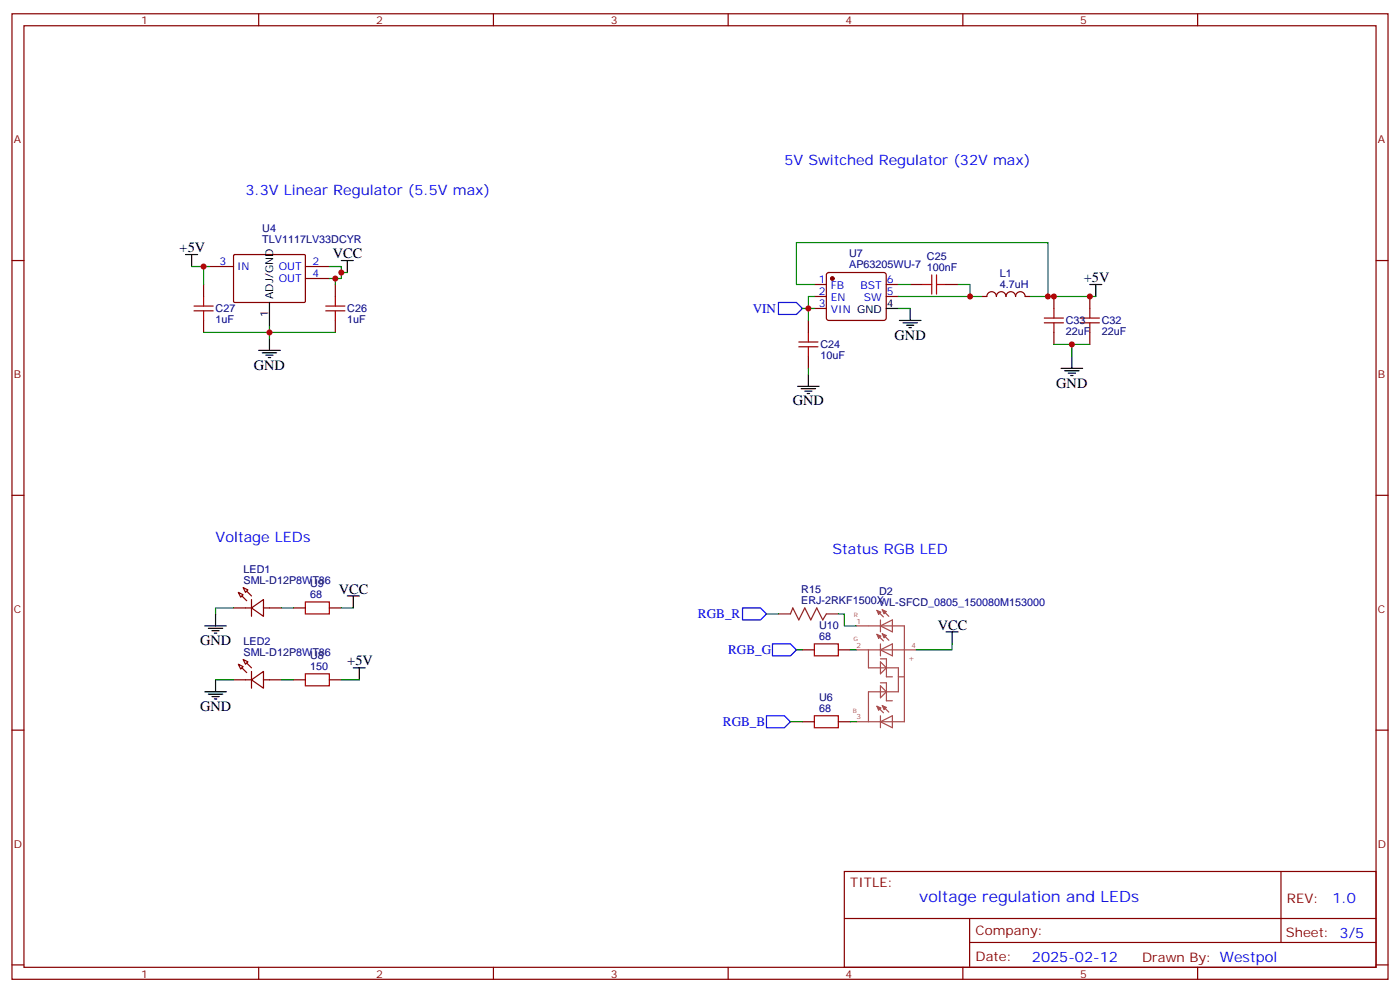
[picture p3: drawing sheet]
<svg xmlns="http://www.w3.org/2000/svg" width="412mm" height="292mm" viewBox="0 0 412 292" stroke-linecap="round" stroke-linejoin="round" font-family="sans-serif">
<g fill="none" stroke="#870000" stroke-width=".35">
<path d="M3.5 4.1h405.4v284.3h-405.4zM7.1 7.6h398.2v277.3h-398.2zM76.2 4.1v3.5M145.3 4.1v3.5M214.5 4.1v3.5M283.6 4.1v3.5M352.8 4.1v3.5M3.5 76.7h3.6M61.7 78.5h7.1M68.8 75.1l.3-.1h20.7l.2 .3-.1 13.6-.3 .2-20.6-.1-.2-.3zM90 78.5h7M405.3 76.7h3.6"/>
<path d="M60 83.8v3.5M60 94.4v3.5M90 82h7M98.8 83.8v3.5M98.8 94.4v3.5M238.1 94.4v3.5M239.9 83.8h3.5M239.9 87.3h3.5M239.9 90.8h3.5M243.7 80.5l.4-.2h16.2l.5 .2 .3 .5v12.7l-.3 .5-.5 .2h-16.2l-.5-.3-.2-.4v-12.7zM261.1 83.8h3.5M261.1 87.3h3.5"/>
<path d="M268.1 83.8h3.5M278.7 83.8h3.5M289.3 87.3h1.4a1.41 1.41 0 0 1 1.4-1.4 1.41 1.41 0 0 1 1.4 1.4 1.41 1.41 0 0 1 1.4-1.4 1.41 1.41 0 0 1 1.4 1.4 1.41 1.41 0 0 1 1.4-1.4 1.41 1.41 0 0 1 1.5 1.4 1.41 1.41 0 0 1 1.4-1.4 1.41 1.41 0 0 1 1.4 1.4h1.4M310.4 87.3v3.5M310.4 97.9v3.5M321 87.3v3.5M321 97.9v3.5M238.1 105v3.5M3.5 145.9h3.6M405.3 145.9h3.6M68.8 179h5.3M70.2 174.4l1.4 .8-.7 .7z"/>
<path d="M71.6 173l1.4 .7-.7 .7zM74.1 179l3.5-2.4v4.9zM74.1 176.6v4.9M77.6 179h5.3M86.4 179h3.6M97 179h3.5M70.2 195.6l1.4 .7-.7 .7zM71.6 194.2l1.4 .7-.7 .7zM74.1 197.7v5M236.4 191.4h3.5M246.9 191.4h3.6M3.5 215h3.6"/>
<path d="M68.8 200.2h5.3M74.1 200.2l3.5-2.5v5zM77.6 200.2h5.3M86.4 200.2h3.6M97 200.2h3.5M236.4 212.5h3.5M246.9 212.5h3.6M405.3 215h3.6M248.7 256.6h156.6v28.3h-156.6zM377.3 256.7v20.8M248.7 270.5h156.5M285.6 277.5h119.6"/>
<path d="M285.6 270.5v14.1M3.5 284.2h3.6M76.2 284.9v3.5M145.3 284.9v3.5M214.5 284.9v3.5M283.6 284.9v3.5M352.8 284.9v3.5M405.3 284.2h3.6"/>
</g>
<g fill="#870000" stroke="#870000" stroke-width=".35">
<path d="M71.3 175.5l1.4 1.4z"/>
<path d="M72.7 174.1l1.4 1.4z"/>
<path d="M71.3 196.7l1.4 1.4z"/>
<path d="M72.7 195.3l1.4 1.4z"/>
<circle cx="245.2" cy="82" r=".53"/>
</g>
<g fill="none" stroke="#000" stroke-width=".35">
<path d="M54.7 75h3.5M56.4 75v3.5M100.5 76.7h3.6M102.3 76.7v3.6M79.4 89.1v7M79.4 99.7v3.5M261.1 90.8h3.5M264.9 94.4h6.4M266 95.1h4.2M267.1 95.8h2.1M267.8 96.5h.7M268.1 90.8v3.6"/>
<path d="M321 83.8h3.6M322.8 83.8v3.5M76.2 103.2h6.3M77.3 103.9h4.2M78.3 104.6h2.1M79 105.3h.7M234.9 113.8h6.4M236 114.5h4.2M237.1 115.2h2.1M237.8 115.9h.7M238.1 110.2v3.6M312.6 108.5h6.3"/>
<path d="M313.6 109.2h4.3M314.7 109.9h2.1M315.4 110.6h.7M315.7 105v3.5M102.3 175.5h3.5M104.1 175.5v3.5M60.3 184.3h6.4M61.4 185h4.2M62.4 185.7h2.2M63.1 186.4h.8M63.5 180.8v3.5M104.1 196.7h3.5"/>
<path d="M105.8 196.7v3.5M278.7 186.1h3.5M280.5 186.1v3.5M60.3 203.7h6.4M61.4 204.4h4.2M62.4 205.1h2.2M63.1 205.8h.8M63.5 200.2v3.5"/>
</g>
<path d="M229.3 89.1h5.3l1.8 1.7-1.8 1.8h-5.3zM218.7 179h5.3l1.8 1.8-1.8 1.8h-5.3zM227.5 189.6h5.3l1.8 1.8-1.8 1.7h-5.3zM225.8 210.8h5.3l1.7 1.7-1.7 1.8h-5.3z" fill="none" stroke="#00f" stroke-width=".35"/>
<g fill="none" stroke="#008700" stroke-width=".35">
<path d="M56.4 78.5h5.3M60 78.5v5.3M97 78.5h3.5v1.8h1.8M60 97.9h38.8M79.4 96.1v3.6M98.8 82v1.8M100.5 80.3v1.7h-3.5M236.4 90.8h3.5M239.9 87.3h-1.8v7.1M239.9 83.8h-5.3v-12.4h74.1v15.9h-5.3M264.6 90.8h3.5M264.6 87.3h24.7"/>
<path d="M264.6 83.8h3.5M282.2 83.8h3.6v3.5M308.7 87.3h14.1M238.1 108.5v1.7M310.4 101.4h5.3M321 101.4h-5.3v3.6M68.8 179h-5.3v1.8M82.9 179h3.5M100.5 179h3.6M225.8 180.8h3.5M234.6 191.4h1.8M246.9 180.8h1.8v3.5h3.5"/>
<path d="M250.5 191.4h1.7M280.5 189.6v1.8h-10.6M63.5 200.2h5.3M82.9 200.2h3.5M100.5 200.2h5.3M232.8 212.5h3.6M250.5 212.5h1.7"/>
</g>
<g fill="none" stroke="#a10000" stroke-width=".35">
<path d="M57.1 91.5h5.7M57.1 90.1h5.7M60 87.3v2.8M60 91.5v2.9M96 91.5h5.6M96 90.1h5.6M98.8 87.3v2.8M98.8 91.5v2.9M238.1 97.9v2.8M271.6 83.8h2.9M274.5 81v5.6M275.9 83.8h2.8"/>
<path d="M275.9 81v5.6M307.6 93.7h5.7M307.6 95.1h5.7M310.4 90.8v2.9M310.4 95.1v2.8M318.2 93.7h5.6M318.2 95.1h5.6M321 90.8v2.9M321 95.1v2.8M235.3 102.1h5.6M235.3 100.7h5.6M238.1 102.1v2.9"/>
<path d="M90 177.3h7v3.5h-7zM90 198.4h7v3.6h-7zM239.9 189.6h7v3.5h-7zM239.9 210.8h7v3.5h-7z"/>
</g>
<g fill="none" stroke="#a64a4a" stroke-width=".35">
<path d="M258.3 179.7l1.9 2M259.9 179.6l1.9 1.9M252.2 184.3h3.5M252.2 191.4h3.5M255.8 184.3h10.6v28.2h-10.6v-8.8h8.8v-7h-8.8v-5.3h14.1M258.3 186.8l1.9 1.9M259.3 182.6v3.5M259.3 189.6v3.5M259.3 194.9l1.8 1.8-1.8 1.7zM259.3 194h1.8v5.3h1.8M259.3 191.4l3.6-1.8v3.5zM259.3 184.3l3.6-1.7v3.5z"/>
<path d="M259.9 186.6l1.9 2M264.6 199.3h1.8M252.2 212.5h3.5M258.3 208l1.9 1.9M259.3 202l1.8 1.7-1.8 1.8zM259.3 210.8v3.5M259.3 201.1h1.8v5.3h1.8M259.3 212.5l3.6-1.7v3.5zM259.9 207.8l1.9 1.9"/>
</g>
<g fill="#a64a4a" stroke="#a64a4a" stroke-width=".29">
<path d="M259.9 186.6l1.2 .5-.7 .8z"/>
<path d="M258.3 186.8l1.2 .5-.7 .7z"/>
<path d="M259.9 179.6l1.2 .5-.7 .7z"/>
<path d="M258.3 179.7l1.2 .6-.7 .7z"/>
<path d="M259.9 207.8l1.2 .5-.7 .7z"/>
<path d="M258.3 208l1.2 .5-.7 .7z"/>
</g>
<path d="M229.3 180.8h3.5l.7-1.8 1.8 3.6 1.8-3.6 1.7 3.6 1.8-3.6 1.8 3.6 1-1.8h3.5" fill="none" stroke="#8c2424" stroke-width=".35"/>
<g fill="#c00">
<circle cx="238.1" cy="90.8" r=".88"/>
<circle cx="285.8" cy="87.3" r=".88"/>
<circle cx="308.7" cy="87.3" r=".88"/>
<circle cx="100.5" cy="80.3" r=".88"/>
<circle cx="79.4" cy="97.9" r=".88"/>
<circle cx="60" cy="78.5" r=".88"/>
<circle cx="98.8" cy="82" r=".88"/>
<circle cx="321" cy="87.3" r=".88"/>
<circle cx="310.4" cy="87.3" r=".88"/>
<circle cx="315.7" cy="101.4" r=".88"/>
</g>
<text font-size="4.6" fill="#00f" x="270.8" y="265.7">voltage regulation and LEDs</text>
<g font-size="4.2" fill="#00f">
<text x="231.1" y="48.5">5V Switched Regulator (32V max)</text>
<text x="72.3" y="57.3">3.3V Linear Regulator (5.5V max)</text>
<text x="63.5" y="159.6">Voltage LEDs</text>
<text x="245.2" y="163.2">Status RGB LED</text>
<text x="392.5" y="265.9">1.0</text>
<text x="304" y="283.3">2025-02-12</text>
</g>
<g font-size="4.2">
<text x="52.9" y="74.3">+5V</text>
<text x="98.1" y="76">VCC</text>
<text x="319.3" y="83.1">+5V</text>
<text x="263.5" y="100">GND</text>
<text x="74.8" y="108.8">GND</text>
<text x="233.5" y="119.4">GND</text>
<text x="311.1" y="114.1">GND</text>
<text x="99.8" y="174.8">VCC</text>
<text x="276.2" y="185.4">VCC</text>
<text x="58.9" y="190">GND</text>
<text x="102.3" y="196">+5V</text>
<text x="58.9" y="209.4">GND</text>
</g>
<g font-size="3.9" fill="#00f">
<text x="221.7" y="92.1">VIN</text>
<text x="205.6" y="182.1">RGB_R</text>
<text x="214.5" y="192.6">RGB_G</text>
<text x="212.9" y="213.8">RGB_B</text>
</g>
<g font-size="3.9" fill="#800">
<text x="250.5" y="261.2">TITLE:</text>
<text x="379.1" y="265.9">REV:</text>
<text x="287.4" y="275.4">Company:</text>
<text x="378.7" y="276">Sheet: 3/5</text>
<text x="287.4" y="283.1">Date:</text>
<text x="336.4" y="283.2">Drawn By: Westpol</text>
</g>
<g font-size="3.2" fill="#800">
<text x="41.6" y="7.1">1</text>
<text x="110.8" y="7.1">2</text>
<text x="179.9" y="7.1">3</text>
<text x="249.1" y="7.1">4</text>
<text x="318.2" y="7.1">5</text>
<text x="4.1" y="42.2">A</text>
<text x="405.9" y="42.2">A</text>
<text x="4.1" y="111.3">B</text>
<text x="405.9" y="111.3">B</text>
<text x="4.1" y="180.4">C</text>
<text x="405.9" y="180.4">C</text>
<text x="4.1" y="249.6">D</text>
<text x="405.9" y="249.6">D</text>
<text x="41.6" y="287.9">1</text>
<text x="110.8" y="287.9">2</text>
<text x="179.9" y="287.9">3</text>
<text x="249.1" y="287.9">4</text>
<text x="318.2" y="287.9">5</text>
</g>
<g font-size="3.2" fill="#000080">
<text x="77.3" y="71.6">TLV1117LV33DCYR</text>
<text x="77.3" y="68.4">U4</text>
<text x="250.1" y="75.6">U7</text>
<text x="273.1" y="76.7">C25</text>
<text x="250.1" y="78.8">AP63205WU-7</text>
<text x="273.1" y="79.9">100nF</text>
<text x="294.5" y="81.6">L1</text>
<text x="294.5" y="84.8">4.7uH</text>
<text x="63.5" y="95.2">1uF</text>
<text x="63.5" y="92">C27</text>
<text x="102.3" y="95.2">1uF</text>
<text x="102.3" y="92">C26</text>
<text x="314" y="95.5">C33</text>
<text x="324.6" y="95.5">C32</text>
<text x="314" y="98.7">22uF</text>
<text x="324.6" y="98.7">22uF</text>
<text x="241.7" y="105.8">10uF</text>
<text x="241.7" y="102.5">C24</text>
<text x="71.7" y="172">SML-D12P8WT86</text>
<text x="71.7" y="168.7">LED1</text>
<text x="91.4" y="173">U9</text>
<text x="91.4" y="176.2">68</text>
<text x="236" y="178">ERJ-2RKF1500XWL-SFCD_0805_150080M153000</text>
<text x="236" y="174.7">R15</text>
<text x="259" y="175.3">D2</text>
<text x="241.3" y="185.3">U10</text>
<text x="71.7" y="189.9">LED2</text>
<text x="241.3" y="188.6">68</text>
<text x="71.7" y="193.1">SML-D12P8WT86</text>
<text x="91.4" y="197.4">150</text>
<text x="91.4" y="194.1">U8</text>
<text x="241.3" y="209.7">68</text>
<text x="241.3" y="206.5">U6</text>
</g>
<g font-size="3.2" fill="#00f">
<text x="64.7" y="78.1">3</text>
<text x="69.8" y="79.6">IN</text>
<text x="82.1" y="79.6">OUT</text>
<text x="82.1" y="83.1">OUT</text>
<text x="92.1" y="78.1">2</text>
<text x="92.1" y="81.7">4</text>
<text x="241.2" y="83.4">1</text>
<text x="261.2" y="83.4">6</text>
<text x="241.2" y="87">2</text>
<text x="244.7" y="85.2">FB</text>
<text x="244.7" y="88.7">EN</text>
<text x="253.4" y="85.2">BST</text>
<text x="254.4" y="88.7">SW</text>
<text x="261.2" y="87">5</text>
<text x="241.2" y="90.5">3</text>
<text x="244.7" y="92.3">VIN GND</text>
</g>
<g font-size="3.2">
<text x="80.4" y="88" transform="rotate(-90 80.4 88)">ADJ/GND</text>
<text x="79" y="93.2" transform="rotate(-90 79 93.2)">1</text>
<text x="261.2" y="90.5">4</text>
</g>
<text font-size="2.5" fill="#a54b4b" x="267.5" y="194.7">+</text>
<g font-size="2.1" fill="#a54b4b">
<text x="252.3" y="183.6">1</text>
<text x="252.3" y="190.7">2</text>
<text x="268.5" y="190.7">4</text>
<text x="252.3" y="211.9">3</text>
</g>
<g font-size="1.8" fill="#a54b4b">
<text x="251.5" y="181.8">R</text>
<text x="251.4" y="188.9">G</text>
<text x="251.2" y="210">B</text>
</g>
</svg>
